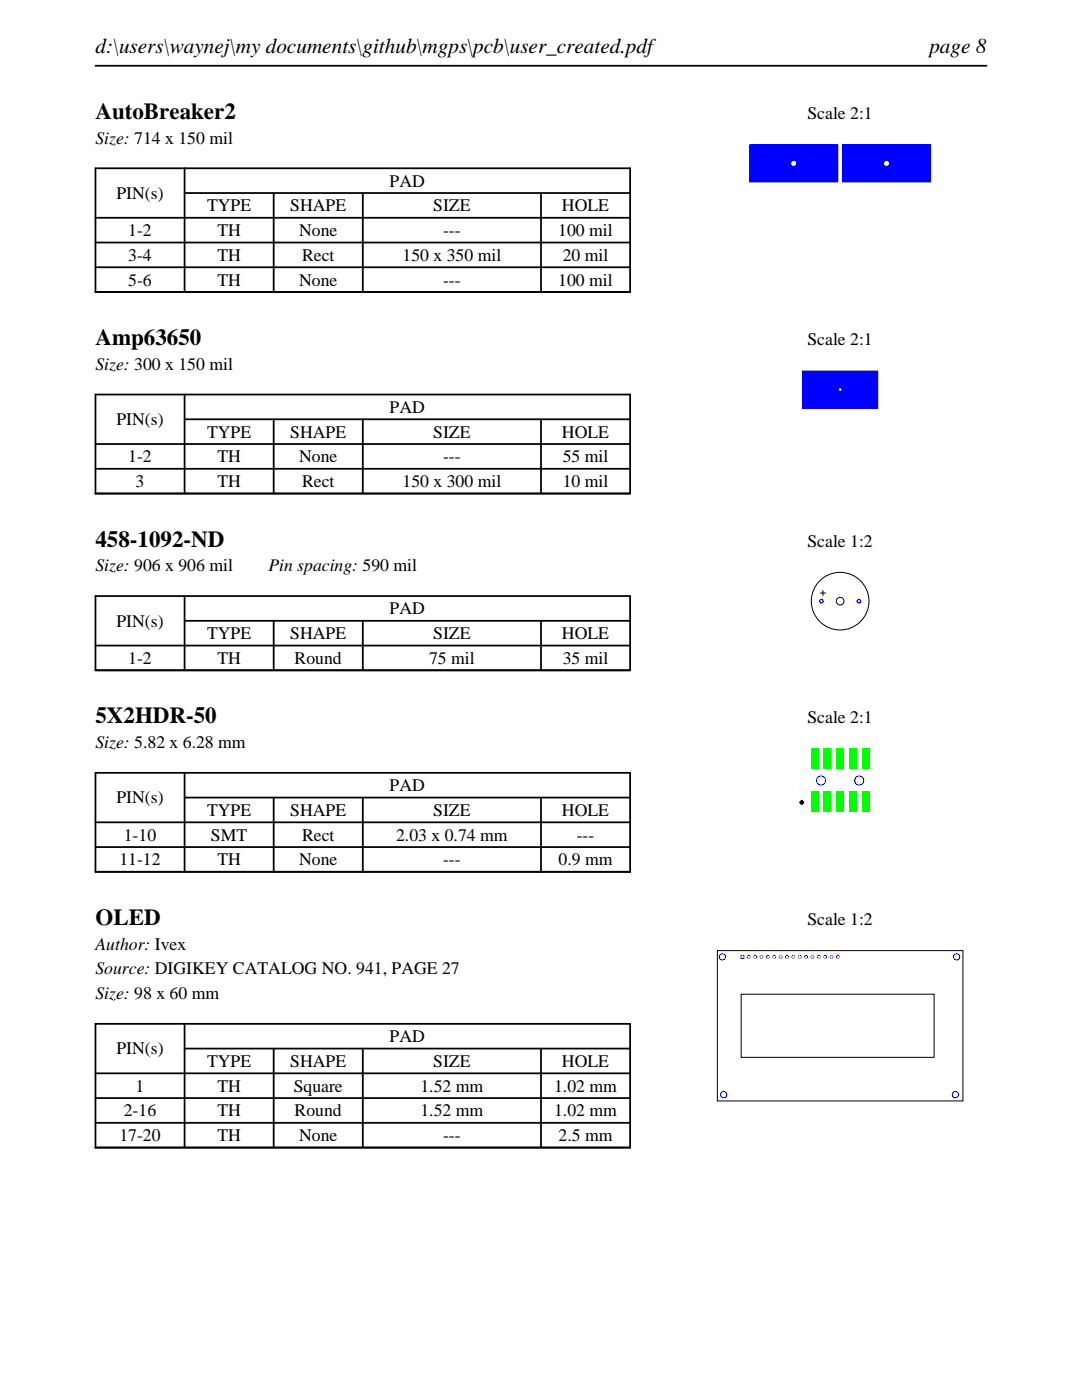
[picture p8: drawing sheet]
<svg xmlns="http://www.w3.org/2000/svg" width="216mm" height="279mm" viewBox="0 0 216 279" stroke-linecap="round" stroke-linejoin="round" font-family="sans-serif">
<path d="M19 13.1h177.8M19 33.6h106.7v24.7h-106.7zM36.8 38.5h88.9M36.8 33.6v24.7M54.6 38.5v19.8M72.4 38.5v19.8M107.9 38.5v19.8M19 43.5h106.7M19 48.4h106.7M19 53.3h106.7" fill="none" stroke="#000" stroke-width=".35"/>
<g fill="none" stroke="#00f" stroke-width=".2">
<circle cx="153.3" cy="32.6" r="2.54"/>
<circle cx="163.5" cy="32.6" r="2.54"/>
</g>
<g fill="#00f">
<path d="M149.5 28.8v7.6h17.8v-7.6zM157.9 32.6a.51 .51 0 0 1 1 0 .51 .51 0 0 1-1 0z"/>
<path d="M168 28.8v7.6h17.8v-7.6zM176.4 32.6a.51 .51 0 0 1 1 0 .51 .51 0 0 1-1 0z"/>
</g>
<g fill="none" stroke="#00f" stroke-width=".2">
<circle cx="171.8" cy="32.6" r="2.54"/>
<circle cx="182" cy="32.6" r="2.54"/>
<circle cx="162.6" cy="77.8" r="1.4"/>
<circle cx="172.7" cy="77.8" r="1.4"/>
</g>
<path d="M19 78.7h106.7v19.8h-106.7zM36.8 78.7v19.8M19 88.6h106.7M19 93.6h106.7M36.8 83.7h88.9M54.6 83.7v14.8M72.4 83.7v14.8M107.9 83.7v14.8" fill="none" stroke="#000" stroke-width=".35"/>
<path d="M160 73.9v7.7h15.3v-7.7zM167.4 77.8a.25 .25 0 0 1 .5 0 .25 .25 0 0 1-.5 0z" fill="#00f"/>
<path d="M19 119h106.7v14.8h-106.7zM36.8 119v14.8M19 128.8h106.7M36.8 123.9h88.9M54.6 123.9v9.9M72.4 123.9v9.9M107.9 123.9v9.9" fill="none" stroke="#000" stroke-width=".35"/>
<g fill="none" stroke="#000" stroke-width=".2">
<path d="M163.7 118.4h1M164.2 117.8v1.1"/>
<circle cx="167.6" cy="120" r="5.8"/>
<circle cx="167.6" cy="120" r=".76"/>
</g>
<g fill="#00f">
<path d="M163.4 120a.5 .5 0 0 0 1 0 .5 .5 0 0 0-1 0zM163.7 120a.22 .22 0 0 1 .4 0 .22 .22 0 0 1-.4 0z"/>
<path d="M170.9 120a.5 .5 0 0 0 1 0 .5 .5 0 0 0-1 0zM171.2 120a.22 .22 0 0 1 .4 0 .22 .22 0 0 1-.4 0z"/>
</g>
<path d="M19 154.2h106.7v19.8h-106.7zM36.8 159.2h88.9M36.8 154.2v19.8M54.6 159.2v14.8M72.4 159.2v14.8M107.9 159.2v14.8M19 164.1h106.7M19 169.1h106.7" fill="none" stroke="#000" stroke-width=".35"/>
<path d="M159.8 160.1l.2-.2 .2 .2-.2 .3z" fill="none" stroke="#000" stroke-width=".51"/>
<g fill="#0f0">
<path d="M161.8 157.9h1.5v4.1h-1.5z"/>
<path d="M164.4 157.9h1.4v4.1h-1.4z"/>
<path d="M166.9 157.9h1.5v4.1h-1.5z"/>
<path d="M169.4 157.9h1.5v4.1h-1.5z"/>
<path d="M172 157.9h1.5v4.1h-1.5z"/>
<path d="M172 149.4h1.5v4.1h-1.5z"/>
<path d="M169.4 149.4h1.5v4.1h-1.5z"/>
<path d="M166.9 149.4h1.5v4.1h-1.5z"/>
<path d="M164.4 149.4h1.4v4.1h-1.4z"/>
<path d="M161.8 149.4h1.5v4.1h-1.5z"/>
</g>
<g fill="none" stroke="#00f" stroke-width=".2">
<circle cx="163.8" cy="155.8" r=".9"/>
<circle cx="171.4" cy="155.8" r=".9"/>
</g>
<path d="M19 204.3h106.7v24.7h-106.7zM19 214.2h106.7M19 219.1h106.7M36.8 209.3h88.9M36.8 204.3v24.7M54.6 209.3v19.7M72.4 209.3v19.7M107.9 209.3v19.7M19 224.1h106.7" fill="none" stroke="#000" stroke-width=".35"/>
<path d="M143.1 189.7h49v30h-49zM147.9 198.4h38.5v12.6h-38.5z" fill="none" stroke="#000" stroke-width=".2"/>
<g fill="#00f">
<path d="M147.8 190.6v.7h.7v-.7zM147.9 191a.25 .25 0 0 1 .5 0 .25 .25 0 0 1-.5 0z"/>
<path d="M149 191a.4 .4 0 0 0 .8 0 .4 .4 0 0 0-.8 0zM149.2 191a.25 .25 0 0 1 .5 0 .25 .25 0 0 1-.5 0z"/>
<path d="M150.3 191a.4 .4 0 0 0 .8 0 .4 .4 0 0 0-.8 0zM150.4 191a.25 .25 0 0 1 .5 0 .25 .25 0 0 1-.5 0z"/>
<path d="M151.6 191a.38 .38 0 0 0 .7 0 .38 .38 0 0 0-.7 0zM151.7 191a.25 .25 0 0 1 .5 0 .25 .25 0 0 1-.5 0z"/>
<path d="M152.8 191a.4 .4 0 0 0 .8 0 .4 .4 0 0 0-.8 0zM153 191a.25 .25 0 0 1 .5 0 .25 .25 0 0 1-.5 0z"/>
<path d="M154.1 191a.4 .4 0 0 0 .8 0 .4 .4 0 0 0-.8 0zM154.2 191a.25 .25 0 0 1 .5 0 .25 .25 0 0 1-.5 0z"/>
<path d="M155.4 191a.38 .38 0 0 0 .7 0 .38 .38 0 0 0-.7 0zM155.5 191a.25 .25 0 0 1 .5 0 .25 .25 0 0 1-.5 0z"/>
<path d="M156.6 191a.4 .4 0 0 0 .8 0 .4 .4 0 0 0-.8 0zM156.8 191a.25 .25 0 0 1 .5 0 .25 .25 0 0 1-.5 0z"/>
<path d="M157.9 191a.4 .4 0 0 0 .8 0 .4 .4 0 0 0-.8 0zM158 191a.3 .3 0 0 1 .6 0 .3 .3 0 0 1-.6 0z"/>
<path d="M159.2 191a.4 .4 0 0 0 .8 0 .4 .4 0 0 0-.8 0zM159.3 191a.25 .25 0 0 1 .5 0 .25 .25 0 0 1-.5 0z"/>
<path d="M160.5 191a.38 .38 0 0 0 .7 0 .38 .38 0 0 0-.7 0zM160.6 191a.25 .25 0 0 1 .5 0 .25 .25 0 0 1-.5 0z"/>
<path d="M161.7 191a.4 .4 0 0 0 .8 0 .4 .4 0 0 0-.8 0zM161.9 191a.25 .25 0 0 1 .5 0 .25 .25 0 0 1-.5 0z"/>
<path d="M163 191a.4 .4 0 0 0 .8 0 .4 .4 0 0 0-.8 0zM163.1 191a.25 .25 0 0 1 .5 0 .25 .25 0 0 1-.5 0z"/>
<path d="M164.3 191a.38 .38 0 0 0 .7 0 .38 .38 0 0 0-.7 0zM164.4 191a.25 .25 0 0 1 .5 0 .25 .25 0 0 1-.5 0z"/>
<path d="M165.5 191a.4 .4 0 0 0 .8 0 .4 .4 0 0 0-.8 0zM165.7 191a.25 .25 0 0 1 .5 0 .25 .25 0 0 1-.5 0z"/>
<path d="M166.8 191a.4 .4 0 0 0 .8 0 .4 .4 0 0 0-.8 0zM166.9 191a.25 .25 0 0 1 .5 0 .25 .25 0 0 1-.5 0z"/>
</g>
<g fill="none" stroke="#00f" stroke-width=".2">
<circle cx="144.1" cy="191" r=".62"/>
<circle cx="190.9" cy="191" r=".62"/>
<circle cx="144.4" cy="218.5" r=".62"/>
<circle cx="190.6" cy="218.5" r=".63"/>
</g>
<g font-size="4.6">
<text x="19" y="23.7">AutoBreaker2</text>
<text x="19" y="68.9">Amp63650</text>
<text x="19" y="109.1">458-1092-ND</text>
<text x="19" y="144.4">5X2HDR-50</text>
<text x="19" y="184.6">OLED</text>
</g>
<g font-size="4.2">
<text x="19" y="10.6">d:\users\waynej\my documents\github\mgps\pcb\user_created.pdf</text>
<text x="185.4" y="10.6">page 8</text>
</g>
<g font-size="3.5">
<text x="161.1" y="23.7">Scale 2:1</text>
<text x="19" y="28.6">Size: 714 x 150 mil</text>
<text x="23.2" y="39.7">PIN(s)</text>
<text x="77.8" y="37.3">PAD</text>
<text x="25.6" y="47.1">1-2</text>
<text x="41.3" y="42.2">TYPE</text>
<text x="43.4" y="47.1">TH</text>
<text x="57.9" y="42.2">SHAPE</text>
<text x="59.7" y="47.1">None</text>
<text x="86.4" y="42.2">SIZE</text>
<text x="88.4" y="47.1">---</text>
<text x="111.4" y="47.1">100 mil</text>
<text x="112.1" y="42.2">HOLE</text>
<text x="25.6" y="52.1">3-4</text>
<text x="43.4" y="52.1">TH</text>
<text x="60.3" y="52.1">Rect</text>
<text x="80.3" y="52.1">150 x 350 mil</text>
<text x="112.3" y="52.1">20 mil</text>
<text x="25.6" y="57">5-6</text>
<text x="43.4" y="57">TH</text>
<text x="59.7" y="57">None</text>
<text x="88.4" y="57">---</text>
<text x="111.4" y="57">100 mil</text>
<text x="161.1" y="68.9">Scale 2:1</text>
<text x="19" y="73.8">Size: 300 x 150 mil</text>
<text x="77.8" y="82.4">PAD</text>
<text x="23.2" y="84.8">PIN(s)</text>
<text x="41.3" y="87.3">TYPE</text>
<text x="57.9" y="87.3">SHAPE</text>
<text x="86.4" y="87.3">SIZE</text>
<text x="112.1" y="87.3">HOLE</text>
<text x="25.6" y="92.3">1-2</text>
<text x="43.4" y="92.3">TH</text>
<text x="59.7" y="92.3">None</text>
<text x="88.4" y="92.3">---</text>
<text x="112.3" y="92.3">55 mil</text>
<text x="27.1" y="97.2">3</text>
<text x="43.4" y="97.2">TH</text>
<text x="60.3" y="97.2">Rect</text>
<text x="80.3" y="97.2">150 x 300 mil</text>
<text x="112.3" y="97.2">10 mil</text>
<text x="161.1" y="109.1">Scale 1:2</text>
<text x="19" y="114">Size: 906 x 906 mil</text>
<text x="53.5" y="114">Pin spacing: 590 mil</text>
<text x="23.2" y="125.1">PIN(s)</text>
<text x="77.8" y="122.6">PAD</text>
<text x="41.3" y="127.6">TYPE</text>
<text x="57.9" y="127.6">SHAPE</text>
<text x="86.4" y="127.6">SIZE</text>
<text x="112.1" y="127.6">HOLE</text>
<text x="25.6" y="132.5">1-2</text>
<text x="43.4" y="132.5">TH</text>
<text x="58.8" y="132.5">Round</text>
<text x="85.6" y="132.5">75 mil</text>
<text x="112.3" y="132.5">35 mil</text>
<text x="19" y="149.3">Size: 5.82 x 6.28 mm</text>
<text x="161.1" y="144.4">Scale 2:1</text>
<text x="23.2" y="160.3">PIN(s)</text>
<text x="77.8" y="157.9">PAD</text>
<text x="24.7" y="167.8">1-10</text>
<text x="41.3" y="162.8">TYPE</text>
<text x="42.1" y="167.8">SMT</text>
<text x="57.9" y="162.8">SHAPE</text>
<text x="60.3" y="167.8">Rect</text>
<text x="79" y="167.8">2.03 x 0.74 mm</text>
<text x="86.4" y="162.8">SIZE</text>
<text x="112.1" y="162.8">HOLE</text>
<text x="115.1" y="167.8">---</text>
<text x="23.8" y="172.7">11-12</text>
<text x="43.4" y="172.7">TH</text>
<text x="59.7" y="172.7">None</text>
<text x="88.4" y="172.7">---</text>
<text x="111.4" y="172.7">0.9 mm</text>
<text x="161.1" y="184.6">Scale 1:2</text>
<text x="19" y="189.5">Author: Ivex</text>
<text x="19" y="194.5">Source: DIGIKEY CATALOG NO. 941, PAGE 27</text>
<text x="19" y="199.4">Size: 98 x 60 mm</text>
<text x="77.8" y="208">PAD</text>
<text x="23.2" y="210.4">PIN(s)</text>
<text x="41.3" y="212.9">TYPE</text>
<text x="57.9" y="212.9">SHAPE</text>
<text x="86.4" y="212.9">SIZE</text>
<text x="112.1" y="212.9">HOLE</text>
<text x="27.1" y="217.9">1</text>
<text x="43.4" y="217.9">TH</text>
<text x="58.6" y="217.9">Square</text>
<text x="83.9" y="217.9">1.52 mm</text>
<text x="110.6" y="217.9">1.02 mm</text>
<text x="23.8" y="227.8">17-20</text>
<text x="24.7" y="222.8">2-16</text>
<text x="43.4" y="222.8">TH</text>
<text x="43.4" y="227.8">TH</text>
<text x="58.8" y="222.8">Round</text>
<text x="59.7" y="227.8">None</text>
<text x="83.9" y="222.8">1.52 mm</text>
<text x="88.4" y="227.8">---</text>
<text x="110.6" y="222.8">1.02 mm</text>
<text x="111.4" y="227.8">2.5 mm</text>
</g>
</svg>
